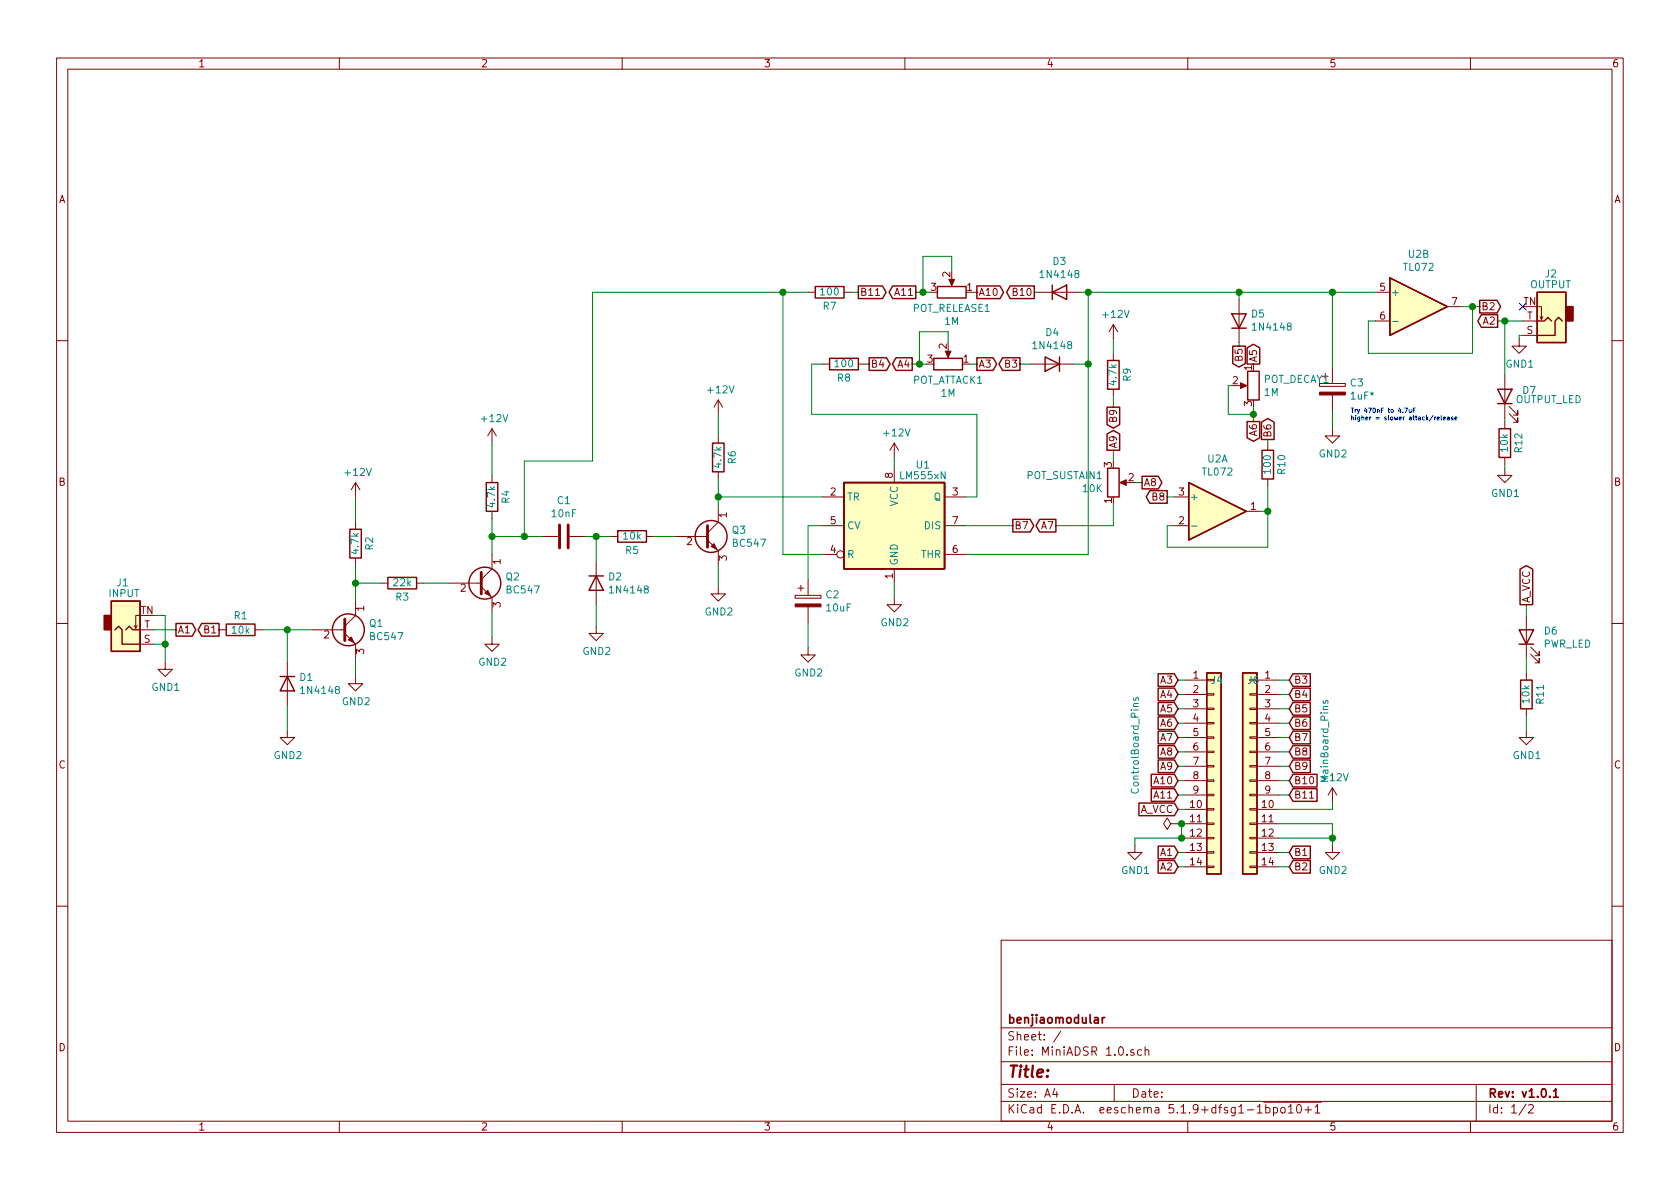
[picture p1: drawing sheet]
EESchema Schematic File Version 4
EELAYER 30 0
EELAYER END
$Descr A4 11693 8268
encoding utf-8
Sheet 1 2
Title ""
Date ""
Rev "v1.0.1"
Comp "benjiaomodular"
Comment1 ""
Comment2 ""
Comment3 ""
Comment4 ""
$EndDescr
$Comp
L Device:R R1
U 1 1
P 1675 4375
F 0 "R1" V 1575 4375 50  0000 C CNN
F 1 "10k" V 1675 4375 50  0000 C CNN
F 2 "Resistor_THT:R_Axial_DIN0207_L6.3mm_D2.5mm_P7.62mm_Horizontal" V 1605 4375 50  0001 C CNN
F 3 "~" H 1675 4375 50  0001 C CNN
	1    1675 4375
	0    1    1    0   
$EndComp
$Comp
L Diode:1N4148 D1
U 1 1
P 2000 4750
F 0 "D1" V 1954 4830 50  0000 L CNN
F 1 "1N4148" V 2045 4830 50  0000 L CNN
F 2 "Diode_THT:D_DO-35_SOD27_P7.62mm_Horizontal" H 2000 4575 50  0001 C CNN
F 3 "https://assets.nexperia.com/documents/data-sheet/1N4148_1N4448.pdf" H 2000 4750 50  0001 C CNN
	1    2000 4750
	0    1    1    0   
$EndComp
$Comp
L Transistor_BJT:BC547 Q1
U 1 1
P 2375 4375
F 0 "Q1" H 2566 4421 50  0000 L CNN
F 1 "BC547" H 2566 4330 50  0000 L CNN
F 2 "Package_TO_SOT_THT:TO-92_Inline_Wide" H 2575 4300 50  0001 L CIN
F 3 "https://www.onsemi.com/pub/Collateral/BC550-D.pdf" H 2375 4375 50  0001 L CNN
	1    2375 4375
	1    0    0    -1  
$EndComp
$Comp
L Transistor_BJT:BC547 Q2
U 1 1
P 3325 4050
F 0 "Q2" H 3516 4096 50  0000 L CNN
F 1 "BC547" H 3516 4005 50  0000 L CNN
F 2 "Package_TO_SOT_THT:TO-92_Inline_Wide" H 3525 3975 50  0001 L CIN
F 3 "https://www.onsemi.com/pub/Collateral/BC550-D.pdf" H 3325 4050 50  0001 L CNN
	1    3325 4050
	1    0    0    -1  
$EndComp
$Comp
L Transistor_BJT:BC547 Q3
U 1 1
P 4900 3725
F 0 "Q3" H 5091 3771 50  0000 L CNN
F 1 "BC547" H 5091 3680 50  0000 L CNN
F 2 "Package_TO_SOT_THT:TO-92_Inline_Wide" H 5100 3650 50  0001 L CIN
F 3 "https://www.onsemi.com/pub/Collateral/BC550-D.pdf" H 4900 3725 50  0001 L CNN
	1    4900 3725
	1    0    0    -1  
$EndComp
$Comp
L Device:R R2
U 1 1
P 2475 3775
F 0 "R2" V 2375 3775 50  0000 C CNN
F 1 "4.7k" V 2475 3775 50  0000 C CNN
F 2 "Resistor_THT:R_Axial_DIN0207_L6.3mm_D2.5mm_P7.62mm_Horizontal" V 2405 3775 50  0001 C CNN
F 3 "~" H 2475 3775 50  0001 C CNN
	1    2475 3775
	-1   0    0    1   
$EndComp
$Comp
L Device:R R3
U 1 1
P 2800 4050
F 0 "R3" V 2700 4050 50  0000 C CNN
F 1 "22k" V 2800 4050 50  0000 C CNN
F 2 "Resistor_THT:R_Axial_DIN0207_L6.3mm_D2.5mm_P7.62mm_Horizontal" V 2730 4050 50  0001 C CNN
F 3 "~" H 2800 4050 50  0001 C CNN
	1    2800 4050
	0    -1   -1   0   
$EndComp
$Comp
L power:GND2 #PWR02
U 1 1
P 2000 5075
F 0 "#PWR02" H 2000 4825 50  0001 C CNN
F 1 "GND2" H 2005 4902 50  0000 C CNN
F 2 "" H 2000 5075 50  0001 C CNN
F 3 "" H 2000 5075 50  0001 C CNN
	1    2000 5075
	1    0    0    -1  
$EndComp
Wire Wire Line
	2000 4900 2000 5075
$Comp
L power:GND2 #PWR04
U 1 1
P 2475 4700
F 0 "#PWR04" H 2475 4450 50  0001 C CNN
F 1 "GND2" H 2480 4527 50  0000 C CNN
F 2 "" H 2475 4700 50  0001 C CNN
F 3 "" H 2475 4700 50  0001 C CNN
	1    2475 4700
	1    0    0    -1  
$EndComp
Wire Wire Line
	2475 4575 2475 4700
$Comp
L Device:R R4
U 1 1
P 3425 3450
F 0 "R4" V 3325 3450 50  0000 C CNN
F 1 "4.7k" V 3425 3450 50  0000 C CNN
F 2 "Resistor_THT:R_Axial_DIN0207_L6.3mm_D2.5mm_P7.62mm_Horizontal" V 3355 3450 50  0001 C CNN
F 3 "~" H 3425 3450 50  0001 C CNN
	1    3425 3450
	-1   0    0    1   
$EndComp
Wire Wire Line
	2475 3925 2475 4050
Wire Wire Line
	2650 4050 2475 4050
Connection ~ 2475 4050
Wire Wire Line
	2475 4050 2475 4175
Wire Wire Line
	2950 4050 3125 4050
Wire Wire Line
	1825 4375 2000 4375
Wire Wire Line
	2000 4600 2000 4375
Connection ~ 2000 4375
Wire Wire Line
	2000 4375 2175 4375
Wire Wire Line
	1075 4375 1225 4375
$Comp
L power:GND2 #PWR06
U 1 1
P 3425 4425
F 0 "#PWR06" H 3425 4175 50  0001 C CNN
F 1 "GND2" H 3430 4252 50  0000 C CNN
F 2 "" H 3425 4425 50  0001 C CNN
F 3 "" H 3425 4425 50  0001 C CNN
	1    3425 4425
	1    0    0    -1  
$EndComp
Wire Wire Line
	3425 4250 3425 4425
$Comp
L Device:C C1
U 1 1
P 3925 3725
F 0 "C1" V 3673 3725 50  0000 C CNN
F 1 "10nF" V 3764 3725 50  0000 C CNN
F 2 "Capacitor_THT:C_Rect_L7.2mm_W2.5mm_P5.00mm_FKS2_FKP2_MKS2_MKP2" H 3963 3575 50  0001 C CNN
F 3 "~" H 3925 3725 50  0001 C CNN
	1    3925 3725
	0    1    1    0   
$EndComp
Wire Wire Line
	3425 3600 3425 3725
Wire Wire Line
	3775 3725 3650 3725
Connection ~ 3425 3725
Wire Wire Line
	3425 3725 3425 3850
$Comp
L Device:R R5
U 1 1
P 4400 3725
F 0 "R5" V 4300 3725 50  0000 C CNN
F 1 "10k" V 4400 3725 50  0000 C CNN
F 2 "Resistor_THT:R_Axial_DIN0207_L6.3mm_D2.5mm_P7.62mm_Horizontal" V 4330 3725 50  0001 C CNN
F 3 "~" H 4400 3725 50  0001 C CNN
	1    4400 3725
	0    -1   -1   0   
$EndComp
$Comp
L Diode:1N4148 D2
U 1 1
P 4150 4050
F 0 "D2" V 4104 4130 50  0000 L CNN
F 1 "1N4148" V 4195 4130 50  0000 L CNN
F 2 "Diode_THT:D_DO-35_SOD27_P7.62mm_Horizontal" H 4150 3875 50  0001 C CNN
F 3 "https://assets.nexperia.com/documents/data-sheet/1N4148_1N4448.pdf" H 4150 4050 50  0001 C CNN
	1    4150 4050
	0    1    1    0   
$EndComp
Wire Wire Line
	4075 3725 4150 3725
Wire Wire Line
	4150 3725 4150 3900
Connection ~ 4150 3725
Wire Wire Line
	4150 3725 4250 3725
Wire Wire Line
	4550 3725 4700 3725
$Comp
L power:GND2 #PWR07
U 1 1
P 4150 4350
F 0 "#PWR07" H 4150 4100 50  0001 C CNN
F 1 "GND2" H 4155 4177 50  0000 C CNN
F 2 "" H 4150 4350 50  0001 C CNN
F 3 "" H 4150 4350 50  0001 C CNN
	1    4150 4350
	1    0    0    -1  
$EndComp
Wire Wire Line
	4150 4200 4150 4350
$Comp
L power:GND2 #PWR09
U 1 1
P 5000 4075
F 0 "#PWR09" H 5000 3825 50  0001 C CNN
F 1 "GND2" H 5005 3902 50  0000 C CNN
F 2 "" H 5000 4075 50  0001 C CNN
F 3 "" H 5000 4075 50  0001 C CNN
	1    5000 4075
	1    0    0    -1  
$EndComp
Wire Wire Line
	5000 3925 5000 4075
$Comp
L Device:R R6
U 1 1
P 5000 3175
F 0 "R6" V 4900 3175 50  0000 C CNN
F 1 "4.7k" V 5000 3175 50  0000 C CNN
F 2 "Resistor_THT:R_Axial_DIN0207_L6.3mm_D2.5mm_P7.62mm_Horizontal" V 4930 3175 50  0001 C CNN
F 3 "~" H 5000 3175 50  0001 C CNN
	1    5000 3175
	-1   0    0    1   
$EndComp
$Comp
L power:+12V #PWR03
U 1 1
P 2475 3450
F 0 "#PWR03" H 2475 3300 50  0001 C CNN
F 1 "+12V" H 2490 3623 50  0000 C CNN
F 2 "" H 2475 3450 50  0001 C CNN
F 3 "" H 2475 3450 50  0001 C CNN
	1    2475 3450
	1    0    0    -1  
$EndComp
Wire Wire Line
	2475 3450 2475 3625
$Comp
L power:+12V #PWR05
U 1 1
P 3425 3075
F 0 "#PWR05" H 3425 2925 50  0001 C CNN
F 1 "+12V" H 3440 3248 50  0000 C CNN
F 2 "" H 3425 3075 50  0001 C CNN
F 3 "" H 3425 3075 50  0001 C CNN
	1    3425 3075
	1    0    0    -1  
$EndComp
$Comp
L power:+12V #PWR08
U 1 1
P 5000 2875
F 0 "#PWR08" H 5000 2725 50  0001 C CNN
F 1 "+12V" H 5015 3048 50  0000 C CNN
F 2 "" H 5000 2875 50  0001 C CNN
F 3 "" H 5000 2875 50  0001 C CNN
	1    5000 2875
	1    0    0    -1  
$EndComp
Wire Wire Line
	5000 2875 5000 3025
Wire Wire Line
	5000 3325 5000 3450
$Comp
L Timer:LM555xN U1
U 1 1
P 6225 3650
F 0 "U1" H 6425 4075 50  0000 C CNN
F 1 "LM555xN" H 6425 4000 50  0000 C CNN
F 2 "Package_DIP:DIP-8_W7.62mm" H 6875 3250 50  0001 C CNN
F 3 "http://www.ti.com/lit/ds/symlink/lm555.pdf" H 7075 3250 50  0001 C CNN
	1    6225 3650
	1    0    0    -1  
$EndComp
$Comp
L Device:R R8
U 1 1
P 5875 2525
F 0 "R8" V 5775 2525 50  0000 C CNN
F 1 "100" V 5875 2525 50  0000 C CNN
F 2 "Resistor_THT:R_Axial_DIN0207_L6.3mm_D2.5mm_P7.62mm_Horizontal" V 5805 2525 50  0001 C CNN
F 3 "~" H 5875 2525 50  0001 C CNN
	1    5875 2525
	0    -1   -1   0   
$EndComp
$Comp
L Device:R R7
U 1 1
P 5775 2025
F 0 "R7" V 5675 2025 50  0000 C CNN
F 1 "100" V 5775 2025 50  0000 C CNN
F 2 "Resistor_THT:R_Axial_DIN0207_L6.3mm_D2.5mm_P7.62mm_Horizontal" V 5705 2025 50  0001 C CNN
F 3 "~" H 5775 2025 50  0001 C CNN
	1    5775 2025
	0    -1   -1   0   
$EndComp
Wire Wire Line
	5450 3850 5725 3850
Wire Wire Line
	5450 2025 5625 2025
Wire Wire Line
	5450 2025 5450 3850
Wire Wire Line
	5450 2025 4125 2025
Wire Wire Line
	4125 2025 4125 3200
Connection ~ 5450 2025
Wire Wire Line
	5725 2525 5650 2525
Wire Wire Line
	5650 2525 5650 2875
Wire Wire Line
	5650 2875 6800 2875
Wire Wire Line
	6800 2875 6800 3450
Wire Wire Line
	6800 3450 6725 3450
Wire Wire Line
	5000 3450 5725 3450
Connection ~ 5000 3450
Wire Wire Line
	5000 3450 5000 3525
$Comp
L Device:R_POT POT_ATTACK1
U 1 1
P 6600 2525
F 0 "POT_ATTACK1" V 6485 2525 50  0000 C CNN
F 1 "1M" V 6394 2525 50  0000 C CNN
F 2 "benjiaomodular:Potentiometer_RV09" H 6600 2525 50  0001 C CNN
F 3 "~" H 6600 2525 50  0001 C CNN
	1    6600 2525
	0    1    -1   0   
$EndComp
Wire Wire Line
	6450 2525 6400 2525
Wire Wire Line
	6625 1875 6625 1775
Wire Wire Line
	6625 1775 6425 1775
Wire Wire Line
	6425 1775 6425 2025
Wire Wire Line
	6425 2025 6475 2025
Wire Wire Line
	6400 2525 6400 2300
Wire Wire Line
	6400 2300 6600 2300
Wire Wire Line
	6600 2300 6600 2375
$Comp
L Diode:1N4148 D3
U 1 1
P 7375 2025
F 0 "D3" H 7375 2242 50  0000 C CNN
F 1 "1N4148" H 7375 2151 50  0000 C CNN
F 2 "Diode_THT:D_DO-35_SOD27_P7.62mm_Horizontal" H 7375 1850 50  0001 C CNN
F 3 "https://assets.nexperia.com/documents/data-sheet/1N4148_1N4448.pdf" H 7375 2025 50  0001 C CNN
	1    7375 2025
	1    0    0    -1  
$EndComp
Wire Wire Line
	6725 3850 7575 3850
Wire Wire Line
	7575 2025 7525 2025
Wire Wire Line
	7575 2025 7575 2525
Connection ~ 7575 2525
Wire Wire Line
	7575 2525 7575 3850
$Comp
L Device:CP C2
U 1 1
P 5625 4175
F 0 "C2" H 5743 4221 50  0000 L CNN
F 1 "10uF" H 5743 4130 50  0000 L CNN
F 2 "Capacitor_THT:CP_Radial_D5.0mm_P2.50mm" H 5663 4025 50  0001 C CNN
F 3 "~" H 5625 4175 50  0001 C CNN
	1    5625 4175
	1    0    0    -1  
$EndComp
Wire Wire Line
	5725 3650 5625 3650
Wire Wire Line
	5625 3650 5625 4025
$Comp
L power:GND2 #PWR010
U 1 1
P 5625 4500
F 0 "#PWR010" H 5625 4250 50  0001 C CNN
F 1 "GND2" H 5630 4327 50  0000 C CNN
F 2 "" H 5625 4500 50  0001 C CNN
F 3 "" H 5625 4500 50  0001 C CNN
	1    5625 4500
	1    0    0    -1  
$EndComp
Wire Wire Line
	5625 4325 5625 4500
$Comp
L Amplifier_Operational:TL072 U2
U 1 1
P 8475 3550
F 0 "U2" H 8475 3917 50  0000 C CNN
F 1 "TL072" H 8475 3826 50  0000 C CNN
F 2 "Package_DIP:DIP-8_W7.62mm" H 8475 3550 50  0001 C CNN
F 3 "http://www.ti.com/lit/ds/symlink/tl071.pdf" H 8475 3550 50  0001 C CNN
	1    8475 3550
	1    0    0    -1  
$EndComp
$Comp
L Amplifier_Operational:TL072 U2
U 2 1
P 9875 2125
F 0 "U2" H 9875 2492 50  0000 C CNN
F 1 "TL072" H 9875 2401 50  0000 C CNN
F 2 "Package_DIP:DIP-8_W7.62mm" H 9875 2125 50  0001 C CNN
F 3 "http://www.ti.com/lit/ds/symlink/tl071.pdf" H 9875 2125 50  0001 C CNN
	2    9875 2125
	1    0    0    -1  
$EndComp
Wire Wire Line
	8175 3650 8125 3650
Wire Wire Line
	8125 3650 8125 3800
Wire Wire Line
	8125 3800 8825 3800
Wire Wire Line
	8825 3800 8825 3550
Wire Wire Line
	8825 3550 8775 3550
$Comp
L Device:R_POT POT_SUSTAIN1
U 1 1
P 7750 3350
F 0 "POT_SUSTAIN1" H 7680 3304 50  0000 R CNN
F 1 "10K" H 7680 3395 50  0000 R CNN
F 2 "benjiaomodular:Potentiometer_RV09" H 7750 3350 50  0001 C CNN
F 3 "~" H 7750 3350 50  0001 C CNN
	1    7750 3350
	1    0    0    1   
$EndComp
$Comp
L Device:R R9
U 1 1
P 7750 2600
F 0 "R9" V 7650 2600 50  0000 C CNN
F 1 "4.7k" V 7750 2600 50  0000 C CNN
F 2 "Resistor_THT:R_Axial_DIN0207_L6.3mm_D2.5mm_P7.62mm_Horizontal" V 7680 2600 50  0001 C CNN
F 3 "~" H 7750 2600 50  0001 C CNN
	1    7750 2600
	-1   0    0    1   
$EndComp
$Comp
L power:+12V #PWR013
U 1 1
P 7750 2350
F 0 "#PWR013" H 7750 2200 50  0001 C CNN
F 1 "+12V" H 7765 2523 50  0000 C CNN
F 2 "" H 7750 2350 50  0001 C CNN
F 3 "" H 7750 2350 50  0001 C CNN
	1    7750 2350
	1    0    0    -1  
$EndComp
Wire Wire Line
	7750 2350 7750 2450
Connection ~ 8825 3550
$Comp
L Diode:1N4148 D5
U 1 1
P 8625 2225
F 0 "D5" V 8671 2145 50  0000 R CNN
F 1 "1N4148" V 8580 2145 50  0000 R CNN
F 2 "Diode_THT:D_DO-35_SOD27_P7.62mm_Horizontal" H 8625 2050 50  0001 C CNN
F 3 "https://assets.nexperia.com/documents/data-sheet/1N4148_1N4448.pdf" H 8625 2225 50  0001 C CNN
	1    8625 2225
	0    -1   -1   0   
$EndComp
Connection ~ 7575 2025
Wire Wire Line
	8825 3375 8825 3550
$Comp
L Device:R R10
U 1 1
P 8825 3225
F 0 "R10" V 8725 3225 50  0000 C CNN
F 1 "100" V 8825 3225 50  0000 C CNN
F 2 "Resistor_THT:R_Axial_DIN0207_L6.3mm_D2.5mm_P7.62mm_Horizontal" V 8755 3225 50  0001 C CNN
F 3 "~" H 8825 3225 50  0001 C CNN
	1    8825 3225
	-1   0    0    1   
$EndComp
Wire Wire Line
	8625 2025 8625 2075
Wire Wire Line
	7575 2025 8625 2025
$Comp
L Device:CP C3
U 1 1
P 9275 2700
F 0 "C3" H 9393 2746 50  0000 L CNN
F 1 "1uF*" H 9393 2655 50  0000 L CNN
F 2 "Capacitor_THT:CP_Radial_D5.0mm_P2.50mm" H 9313 2550 50  0001 C CNN
F 3 "~" H 9275 2700 50  0001 C CNN
	1    9275 2700
	1    0    0    -1  
$EndComp
Wire Wire Line
	9575 2225 9525 2225
Wire Wire Line
	9525 2225 9525 2450
Wire Wire Line
	9525 2450 10250 2450
Wire Wire Line
	10250 2450 10250 2125
Wire Wire Line
	10250 2125 10175 2125
Connection ~ 10250 2125
$Comp
L power:GND2 #PWR014
U 1 1
P 9275 2975
F 0 "#PWR014" H 9275 2725 50  0001 C CNN
F 1 "GND2" H 9280 2802 50  0000 C CNN
F 2 "" H 9275 2975 50  0001 C CNN
F 3 "" H 9275 2975 50  0001 C CNN
	1    9275 2975
	1    0    0    -1  
$EndComp
Wire Wire Line
	9275 2850 9275 2975
$Comp
L power:GND2 #PWR012
U 1 1
P 6225 4150
F 0 "#PWR012" H 6225 3900 50  0001 C CNN
F 1 "GND2" H 6230 3977 50  0000 C CNN
F 2 "" H 6225 4150 50  0001 C CNN
F 3 "" H 6225 4150 50  0001 C CNN
	1    6225 4150
	1    0    0    -1  
$EndComp
Wire Wire Line
	6225 4050 6225 4150
$Comp
L power:+12V #PWR011
U 1 1
P 6225 3175
F 0 "#PWR011" H 6225 3025 50  0001 C CNN
F 1 "+12V" H 6240 3348 50  0000 C CNN
F 2 "" H 6225 3175 50  0001 C CNN
F 3 "" H 6225 3175 50  0001 C CNN
	1    6225 3175
	1    0    0    -1  
$EndComp
Wire Wire Line
	6225 3175 6225 3250
Wire Wire Line
	8625 2025 9275 2025
Connection ~ 8625 2025
Wire Wire Line
	9275 2550 9275 2025
Connection ~ 9275 2025
Wire Wire Line
	9275 2025 9575 2025
Wire Wire Line
	1150 4475 1150 4600
$Sheet
S 12450 4700 1100 1275
U 61EBA3CC
F0 "Power" 50
F1 "Power.sch" 50
$EndSheet
$Comp
L Device:R_POT POT_RELEASE1
U 1 1
P 6625 2025
F 0 "POT_RELEASE1" V 6510 2025 50  0000 C CNN
F 1 "1M" V 6419 2025 50  0000 C CNN
F 2 "benjiaomodular:Potentiometer_RV09" H 6625 2025 50  0001 C CNN
F 3 "~" H 6625 2025 50  0001 C CNN
	1    6625 2025
	0    1    -1   0   
$EndComp
$Comp
L Device:R R11
U 1 1
P 10625 4825
F 0 "R11" V 10525 4825 50  0000 C CNN
F 1 "10k" V 10625 4825 50  0000 C CNN
F 2 "Resistor_THT:R_Axial_DIN0207_L6.3mm_D2.5mm_P7.62mm_Horizontal" V 10555 4825 50  0001 C CNN
F 3 "~" H 10625 4825 50  0001 C CNN
	1    10625 4825
	-1   0    0    1   
$EndComp
$Comp
L Device:LED D6
U 1 1
P 10625 4425
F 0 "D6" V 10664 4307 50  0000 R CNN
F 1 "PWR_LED" V 10573 4307 50  0000 R CNN
F 2 "LED_THT:LED_D3.0mm" H 10625 4425 50  0001 C CNN
F 3 "~" H 10625 4425 50  0001 C CNN
	1    10625 4425
	0    -1   -1   0   
$EndComp
Wire Wire Line
	10625 5075 10625 4975
Wire Wire Line
	10625 4200 10625 4275
Wire Wire Line
	10625 4575 10625 4675
Wire Wire Line
	1150 4475 1075 4475
Wire Wire Line
	1075 4275 1150 4275
Wire Wire Line
	1150 4275 1150 4475
Connection ~ 1150 4475
$Comp
L Connector:AudioJack2_SwitchT J1
U 1 1
P 875 4375
F 0 "J1" H 900 4050 50  0000 R CNN
F 1 "INPUT" H 975 4125 50  0000 R CNN
F 2 "benjiaomodular:AudioJack_3.5mm" H 875 4375 50  0001 C CNN
F 3 "~" H 875 4375 50  0001 C CNN
	1    875  4375
	1    0    0    1   
$EndComp
Text GLabel 1225 4375 2    50   Output ~ 0
A1
Text GLabel 1525 4375 0    50   Output ~ 0
B1
Text GLabel 10300 2125 2    50   Output ~ 0
B2
Wire Wire Line
	10250 2125 10300 2125
$Comp
L power:GND1 #PWR01
U 1 1
P 1150 4600
F 0 "#PWR01" H 1150 4350 50  0001 C CNN
F 1 "GND1" H 1155 4427 50  0000 C CNN
F 2 "" H 1150 4600 50  0001 C CNN
F 3 "" H 1150 4600 50  0001 C CNN
	1    1150 4600
	1    0    0    -1  
$EndComp
Text GLabel 6800 2525 2    50   Output ~ 0
A3
Wire Wire Line
	6350 2525 6400 2525
Connection ~ 6400 2525
Text GLabel 7100 2525 0    50   Output ~ 0
B3
Wire Wire Line
	6050 2525 6025 2525
Text GLabel 6350 2525 0    50   Output ~ 0
A4
Wire Wire Line
	7475 2525 7575 2525
$Comp
L Diode:1N4148 D4
U 1 1
P 7325 2525
F 0 "D4" H 7325 2308 50  0000 C CNN
F 1 "1N4148" H 7325 2399 50  0000 C CNN
F 2 "Diode_THT:D_DO-35_SOD27_P7.62mm_Horizontal" H 7325 2350 50  0001 C CNN
F 3 "https://assets.nexperia.com/documents/data-sheet/1N4148_1N4448.pdf" H 7325 2525 50  0001 C CNN
	1    7325 2525
	-1   0    0    1   
$EndComp
Text GLabel 6050 2525 2    50   Output ~ 0
B4
Wire Wire Line
	6800 2525 6750 2525
Wire Wire Line
	7100 2525 7175 2525
Wire Wire Line
	8550 2675 8575 2675
Wire Wire Line
	8550 2875 8550 2675
Wire Wire Line
	8725 2875 8550 2875
Wire Wire Line
	8725 2825 8725 2875
$Comp
L Device:R_POT POT_DECAY1
U 1 1
P 8725 2675
F 0 "POT_DECAY1" H 8655 2721 50  0000 R CNN
F 1 "1M" H 8655 2630 50  0000 R CNN
F 2 "benjiaomodular:Potentiometer_RV09" H 8725 2675 50  0001 C CNN
F 3 "~" H 8725 2675 50  0001 C CNN
	1    8725 2675
	-1   0    0    -1  
$EndComp
Text GLabel 8725 2525 1    50   Output ~ 0
A5
Text GLabel 8625 2400 3    50   Output ~ 0
B5
Wire Wire Line
	8625 2375 8625 2400
Text GLabel 8725 2925 3    50   Output ~ 0
A6
Text GLabel 8825 3050 1    50   Output ~ 0
B6
Wire Wire Line
	8825 3050 8825 3075
Wire Wire Line
	8725 2925 8725 2875
Connection ~ 8725 2875
Text GLabel 7750 3125 1    50   Output ~ 0
A9
Text GLabel 7750 2825 3    50   Output ~ 0
B9
Wire Wire Line
	7750 2750 7750 2825
Wire Wire Line
	7750 3125 7750 3200
Text GLabel 7350 3650 0    50   Output ~ 0
A7
Text GLabel 7050 3650 2    50   Output ~ 0
B7
Wire Wire Line
	6725 3650 7050 3650
Wire Wire Line
	7350 3650 7750 3650
Wire Wire Line
	7750 3650 7750 3500
Wire Wire Line
	6375 2025 6425 2025
Connection ~ 6425 2025
Wire Wire Line
	5975 2025 5925 2025
Text GLabel 10625 4200 1    50   Output ~ 0
A_VCC
$Comp
L power:GND1 #PWR020
U 1 1
P 10625 5075
F 0 "#PWR020" H 10625 4825 50  0001 C CNN
F 1 "GND1" H 10630 4902 50  0000 C CNN
F 2 "" H 10625 5075 50  0001 C CNN
F 3 "" H 10625 5075 50  0001 C CNN
	1    10625 5075
	1    0    0    -1  
$EndComp
$Comp
L power:GND1 #PWR019
U 1 1
P 10575 2350
F 0 "#PWR019" H 10575 2100 50  0001 C CNN
F 1 "GND1" H 10580 2177 50  0000 C CNN
F 2 "" H 10575 2350 50  0001 C CNN
F 3 "" H 10575 2350 50  0001 C CNN
	1    10575 2350
	1    0    0    -1  
$EndComp
Wire Wire Line
	10475 2225 10600 2225
Connection ~ 10475 2225
Wire Wire Line
	10425 2225 10475 2225
Text GLabel 10425 2225 0    50   Output ~ 0
A2
Wire Wire Line
	10575 2325 10575 2350
Wire Wire Line
	10575 2325 10600 2325
$Comp
L Connector:AudioJack2_SwitchT J2
U 1 1
P 10800 2225
F 0 "J2" H 10850 1900 50  0000 R CNN
F 1 "OUTPUT" H 10950 1975 50  0000 R CNN
F 2 "benjiaomodular:AudioJack_3.5mm" H 10800 2225 50  0001 C CNN
F 3 "~" H 10800 2225 50  0001 C CNN
	1    10800 2225
	-1   0    0    1   
$EndComp
Wire Wire Line
	10475 2925 10475 2900
Wire Wire Line
	10475 3250 10475 3225
$Comp
L Device:R R12
U 1 1
P 10475 3075
F 0 "R12" V 10375 3075 50  0000 C CNN
F 1 "10k" V 10475 3075 50  0000 C CNN
F 2 "Resistor_THT:R_Axial_DIN0207_L6.3mm_D2.5mm_P7.62mm_Horizontal" V 10405 3075 50  0001 C CNN
F 3 "~" H 10475 3075 50  0001 C CNN
	1    10475 3075
	-1   0    0    1   
$EndComp
$Comp
L Device:LED D7
U 1 1
P 10475 2750
F 0 "D7" V 10514 2632 50  0000 R CNN
F 1 "OUTPUT_LED" V 10450 2675 50  0000 R CNN
F 2 "LED_THT:LED_D3.0mm" H 10475 2750 50  0001 C CNN
F 3 "~" H 10475 2750 50  0001 C CNN
	1    10475 2750
	0    -1   -1   0   
$EndComp
Wire Wire Line
	10475 2600 10475 2225
NoConn ~ 10600 2125
$Comp
L power:GND1 #PWR018
U 1 1
P 10475 3250
F 0 "#PWR018" H 10475 3000 50  0001 C CNN
F 1 "GND1" H 10480 3077 50  0000 C CNN
F 2 "" H 10475 3250 50  0001 C CNN
F 3 "" H 10475 3250 50  0001 C CNN
	1    10475 3250
	1    0    0    -1  
$EndComp
$Comp
L Connector_Generic:Conn_01x14 J4
U 1 1
P 8450 5325
F 0 "J4" H 8425 5925 50  0000 L CNN
F 1 "ControlBoard_Pins" V 7900 5125 50  0000 L CNN
F 2 "Connector_PinSocket_2.54mm:PinSocket_1x14_P2.54mm_Vertical" H 8450 5325 50  0001 C CNN
F 3 "~" H 8450 5325 50  0001 C CNN
	1    8450 5325
	1    0    0    -1  
$EndComp
$Comp
L Connector_Generic:Conn_01x14 J6
U 1 1
P 8700 5325
F 0 "J6" H 8675 5925 50  0000 C CNN
F 1 "MainBoard_Pins" V 8175 5500 50  0000 C CNN
F 2 "Connector_PinHeader_2.54mm:PinHeader_1x14_P2.54mm_Vertical" H 8700 5325 50  0001 C CNN
F 3 "~" H 8700 5325 50  0001 C CNN
	1    8700 5325
	-1   0    0    -1  
$EndComp
Text GLabel 8200 5925 0    50   Input ~ 0
A1
Wire Wire Line
	8200 4725 8250 4725
Text GLabel 8200 6025 0    50   Input ~ 0
A2
Wire Wire Line
	8200 4825 8250 4825
Text GLabel 8200 4725 0    50   Input ~ 0
A3
Wire Wire Line
	8200 4925 8250 4925
Text GLabel 8200 4825 0    50   Input ~ 0
A4
Wire Wire Line
	8200 5025 8250 5025
Text GLabel 8200 4925 0    50   Input ~ 0
A5
Wire Wire Line
	8200 5125 8250 5125
Text GLabel 8200 5025 0    50   Input ~ 0
A6
Wire Wire Line
	8200 5225 8250 5225
Text GLabel 8200 5125 0    50   Input ~ 0
A7
Wire Wire Line
	8200 5325 8250 5325
Text GLabel 8200 5225 0    50   Input ~ 0
A8
Wire Wire Line
	8200 5425 8250 5425
Text GLabel 8200 5325 0    50   Input ~ 0
A9
Wire Wire Line
	8200 5525 8250 5525
Text GLabel 8975 5925 2    50   Input ~ 0
B1
Text GLabel 8975 6025 2    50   Input ~ 0
B2
Wire Wire Line
	8900 5325 8975 5325
Wire Wire Line
	8975 5225 8900 5225
Wire Wire Line
	8900 5125 8975 5125
Wire Wire Line
	8975 5025 8900 5025
Wire Wire Line
	8900 4925 8975 4925
Wire Wire Line
	8975 4825 8900 4825
Wire Wire Line
	8900 4725 8975 4725
Wire Wire Line
	8975 6025 8900 6025
Wire Wire Line
	8900 5925 8975 5925
$Comp
L power:GND1 #PWR015
U 1 1
P 7900 5875
F 0 "#PWR015" H 7900 5625 50  0001 C CNN
F 1 "GND1" H 7905 5702 50  0000 C CNN
F 2 "" H 7900 5875 50  0001 C CNN
F 3 "" H 7900 5875 50  0001 C CNN
	1    7900 5875
	1    0    0    -1  
$EndComp
Text GLabel 8200 5625 0    50   Input ~ 0
A_VCC
$Comp
L power:GND2 #PWR016
U 1 1
P 9275 5875
F 0 "#PWR016" H 9275 5625 50  0001 C CNN
F 1 "GND2" H 9280 5702 50  0000 C CNN
F 2 "" H 9275 5875 50  0001 C CNN
F 3 "" H 9275 5875 50  0001 C CNN
	1    9275 5875
	1    0    0    -1  
$EndComp
$Comp
L power:+12V #PWR017
U 1 1
P 9275 5575
F 0 "#PWR017" H 9275 5425 50  0001 C CNN
F 1 "+12V" H 9290 5748 50  0000 C CNN
F 2 "" H 9275 5575 50  0001 C CNN
F 3 "" H 9275 5575 50  0001 C CNN
	1    9275 5575
	1    0    0    -1  
$EndComp
Wire Wire Line
	9275 5425 9275 5375
$Comp
L power:PWR_FLAG #FLG0104
U 1 1
P 8200 5725
F 0 "#FLG0104" H 8200 5800 50  0001 C CNN
F 1 "PWR_FLAG" V 8200 5852 50  0001 L CNN
F 2 "" H 8200 5725 50  0001 C CNN
F 3 "~" H 8200 5725 50  0001 C CNN
	1    8200 5725
	0    -1   -1   0   
$EndComp
Text GLabel 7950 3350 2    50   Output ~ 0
A8
Text GLabel 8125 3450 0    50   Output ~ 0
B8
Wire Wire Line
	8175 3450 8125 3450
Wire Wire Line
	7950 3350 7900 3350
Text GLabel 6375 2025 0    50   Output ~ 0
A11
Text GLabel 5975 2025 2    50   Output ~ 0
B11
Wire Wire Line
	6800 2025 6775 2025
Wire Wire Line
	9275 5875 9275 5825
Wire Wire Line
	9275 5825 8900 5825
Wire Wire Line
	8900 5425 8975 5425
Wire Wire Line
	8975 5525 8900 5525
Wire Wire Line
	8900 5725 9275 5725
Wire Wire Line
	9275 5725 9275 5825
Connection ~ 9275 5825
Wire Wire Line
	8900 5625 9275 5625
Wire Wire Line
	9275 5625 9275 5575
Text GLabel 8200 5425 0    50   Input ~ 0
A10
Text GLabel 8200 5525 0    50   Input ~ 0
A11
Wire Wire Line
	8200 5625 8250 5625
Wire Wire Line
	8250 5725 8225 5725
Wire Wire Line
	7900 5875 7900 5825
Wire Wire Line
	8225 5825 8225 5725
Connection ~ 8225 5825
Wire Wire Line
	8225 5825 8250 5825
Connection ~ 8225 5725
Wire Wire Line
	8225 5725 8200 5725
Text GLabel 8975 5525 2    50   Input ~ 0
B11
Text GLabel 8975 5425 2    50   Input ~ 0
B10
Text GLabel 8975 5325 2    50   Input ~ 0
B9
Text GLabel 8975 5225 2    50   Input ~ 0
B8
Text GLabel 8975 5125 2    50   Input ~ 0
B7
Text GLabel 8975 5025 2    50   Input ~ 0
B6
Text GLabel 8975 4925 2    50   Input ~ 0
B5
Text GLabel 8975 4825 2    50   Input ~ 0
B4
Text GLabel 8975 4725 2    50   Input ~ 0
B3
Wire Wire Line
	8200 5925 8250 5925
Wire Wire Line
	8250 6025 8200 6025
Wire Wire Line
	7900 5825 8225 5825
Text GLabel 6800 2025 2    50   Output ~ 0
A10
Text GLabel 7200 2025 0    50   Output ~ 0
B10
Wire Wire Line
	7200 2025 7225 2025
Wire Wire Line
	3425 3075 3425 3300
Wire Wire Line
	4125 3200 3650 3200
Wire Wire Line
	3650 3200 3650 3725
Connection ~ 3650 3725
Wire Wire Line
	3650 3725 3425 3725
Text Notes 9400 2925 0    31   ~ 0
Try 470nF to 4.7uF\nhigher = slower attack/release
$EndSCHEMATC
